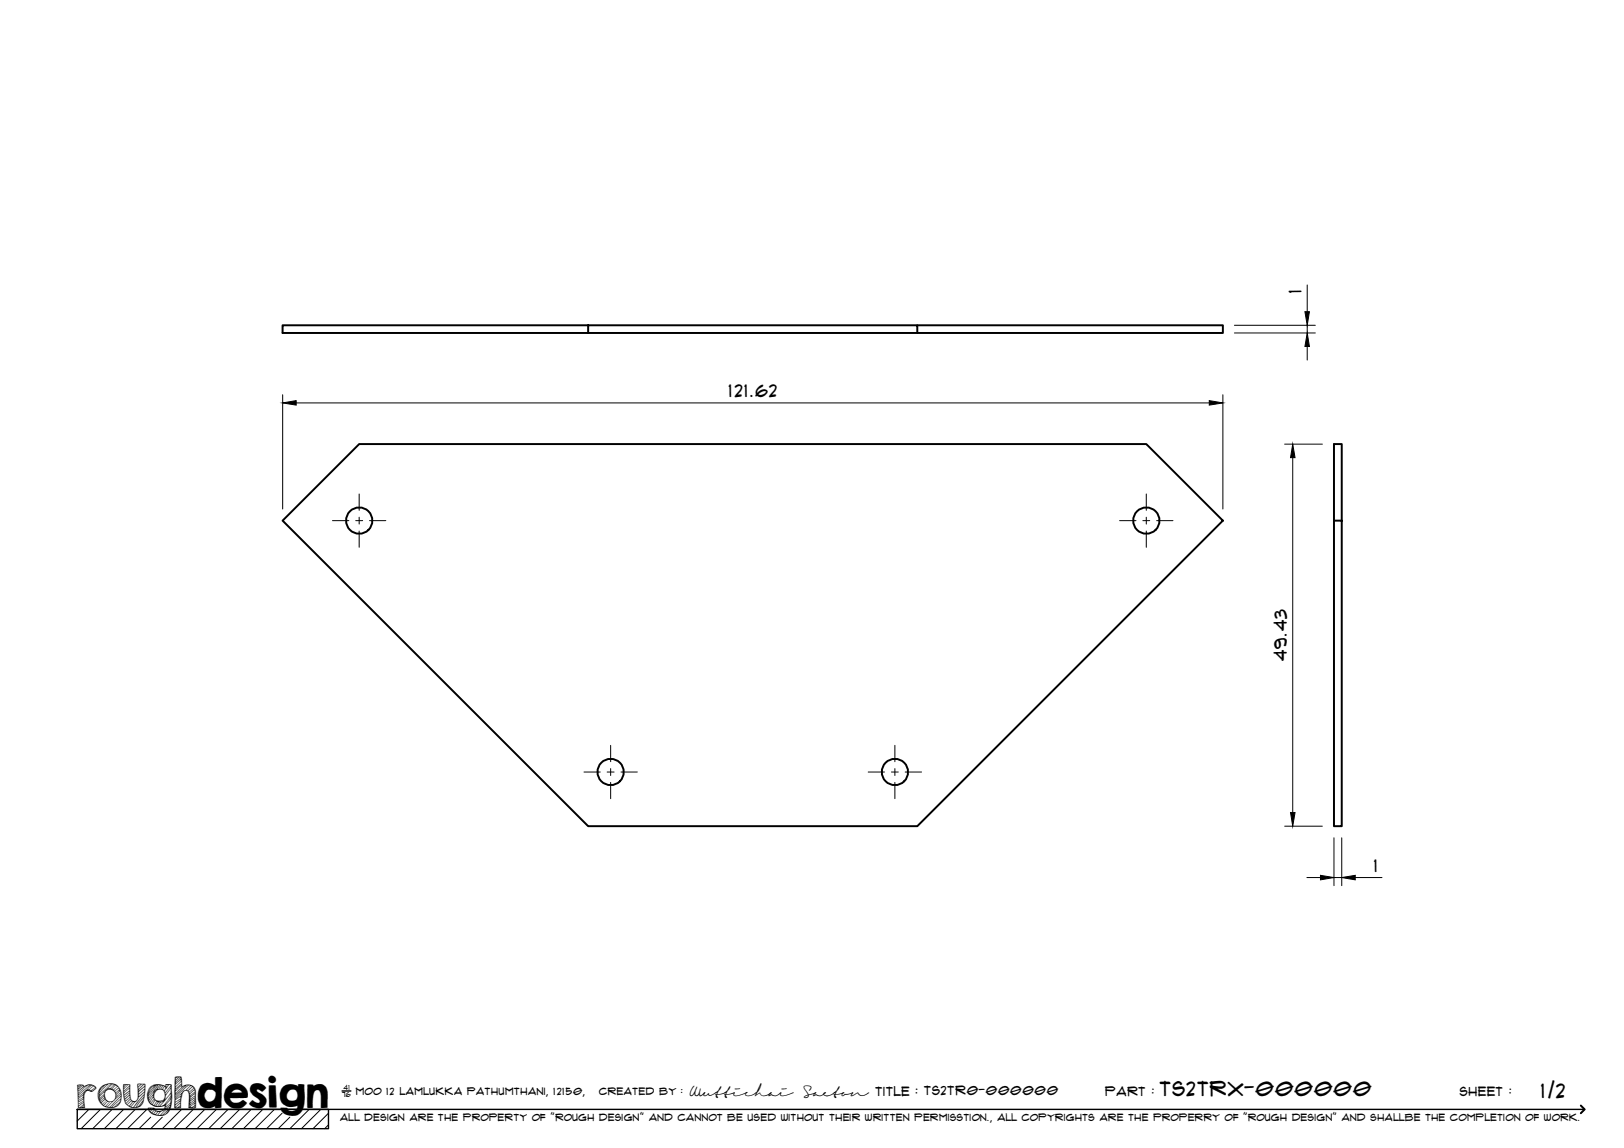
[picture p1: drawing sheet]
<svg xmlns="http://www.w3.org/2000/svg" width="420mm" height="297mm" viewBox="0 0 420 297" stroke-linecap="round" stroke-linejoin="round" font-family="sans-serif">
<!-- layer: Visible -->
<g fill="none" stroke="#000" stroke-width=".51">
<path d="M152.2 84.2h85.1v2h-85.1zM152.2 84.2h-79.1v2h79.1M237.3 84.2h79.1v2h-79.1M73.1 134.7l19.8-19.8h203.7l19.8 19.8-79.1 79.1h-85.1zM345.1 134.7h2v79.1h-2zM345.1 134.7v-19.8h2v19.8"/>
<circle cx="92.9" cy="134.7" r="3.4"/>
<circle cx="296.6" cy="134.7" r="3.4"/>
<circle cx="158" cy="199.7" r="3.4"/>
<circle cx="231.5" cy="199.7" r="3.4"/>
</g>
<!-- layer: TitleBlock -->
<path d="M20 287h65v5h-65zM20 287h390M88.5 282.3h2.3" fill="none" stroke="#000" stroke-width=".36"/>
<path d="M409 286.1l1 .9-1 1" fill="none" stroke="#000" stroke-width=".51"/>
<g fill="none" stroke="#000" stroke-width=".26">
<path d="M23 287l-3 3.1M26 287l-5 5M29 287l-5 5M32 287l-5 5M35 287l-5 5M38 287l-5 5M39 289.1l-3 2.9M42 289.1l-3 2.9M47 287l-5 5M50 287l-5 5M53 287l-5 5M56 287l-5 5"/>
<path d="M59 287l-5 5M62 287l-5 5M65 287l-5 5M68 287l-5 5M71 287l-5 5M73 288l-4 4M75 289.1l-3 2.9M80 287l-5 5M83 287l-5 5M85 288l-4 4M85 291l-1 1"/>
</g>
<!-- layer: Smart Centers -->
<g fill="none" stroke="#000" stroke-width=".26">
<path d="M86 134.7h4.3M92 134.7h1.8M92.9 127.8v4.2M92.9 133.8v1.8M92.9 137.4v4.2M95.6 134.7h4.2M289.7 134.7h4.2M295.7 134.7h1.8M296.6 127.8v4.2M296.6 133.8v1.8M296.6 137.4v4.2M299.3 134.7h4.2"/>
<path d="M151.1 199.8h4.2M157.1 199.8h1.8M158 192.9v4.2M158 198.9v1.8M160.7 199.8h4.2M224.6 199.8h4.2M230.6 199.8h1.8M231.5 192.9v4.2M231.5 198.9v1.8M234.2 199.8h4.2M158 202.4v4.3M231.5 202.4v4.3"/>
</g>
<!-- layer: FD_Dimensions -->
<g fill="none" stroke="#000" stroke-width=".26">
<path d="M338.2 73.7v7M319.4 86.2h20.9M319.4 84.2h20.9M338.2 84.2v2M338.2 89.6v3.6M73.1 102.1v29.6M76.6 104.3h236.3M316.4 102.1v29.6M332.4 114.9h9.7M334.5 118.4v91.9M332.4 213.8h9.7M345.1 216.8v12.4"/>
<path d="M347.1 216.8v12.4M338.1 227.1h3.5M345.1 227.1h2M350.6 227.1h6.9"/>
</g>
<path d="M338.2 86.2l.6 3.4h-1.2zM337.6 80.7h1.2l-.6 3.5zM73.1 104.3l3.5-.6v1.1zM312.9 103.7l3.5 .6-3.5 .5zM334.5 114.9l.5 3.5h-1.1zM333.9 210.3h1.1l-.5 3.5zM341.6 226.5l3.5 .6-3.5 .6zM347.1 227.1l3.5-.6v1.2z" fill="#000" stroke="#000" stroke-width=".26"/>
<text font-size="9.7" x="19.9" y="286.8">roughdesign</text>
<g font-size="5.3">
<text x="300.1" y="283.6">TS2TRX-000000</text>
<text x="398.7" y="284">1/2</text>
</g>
<g font-size="4.6">
<text x="336.8" y="75.8" transform="rotate(-90 336.8 75.8)">1</text>
<text x="188.6" y="102.8">121.62</text>
<text x="333" y="171.1" transform="rotate(-90 333 171.1)">49.43</text>
<text x="355.5" y="225.6">1</text>
</g>
<g font-size="3.4">
<text x="178.3" y="283.5">Wuttichai</text>
<text x="208.1" y="283.5">Saeton title : TS2TR0-000000</text>
</g>
<g font-size="3.3">
<text x="286" y="283.5">Part :</text>
<text x="377.7" y="283.5">sheet :</text>
</g>
<g font-size="2.7">
<text x="92.1" y="283.3">moo 12 Lamlukka pathumthani, 12150,</text>
<text x="155" y="283.3">created by :</text>
</g>
<text font-size="2.6" x="88" y="290.1">all design are the property of &quot;rough design&quot; and cannot be used without their written permisstion., all copyrights are the properry of &quot;rough design&quot; and shallbe the completion of work.</text>
<g font-size="1.9">
<text x="88.5" y="283.9">76</text>
<text x="88.9" y="282.1">41</text>
</g>
</svg>
